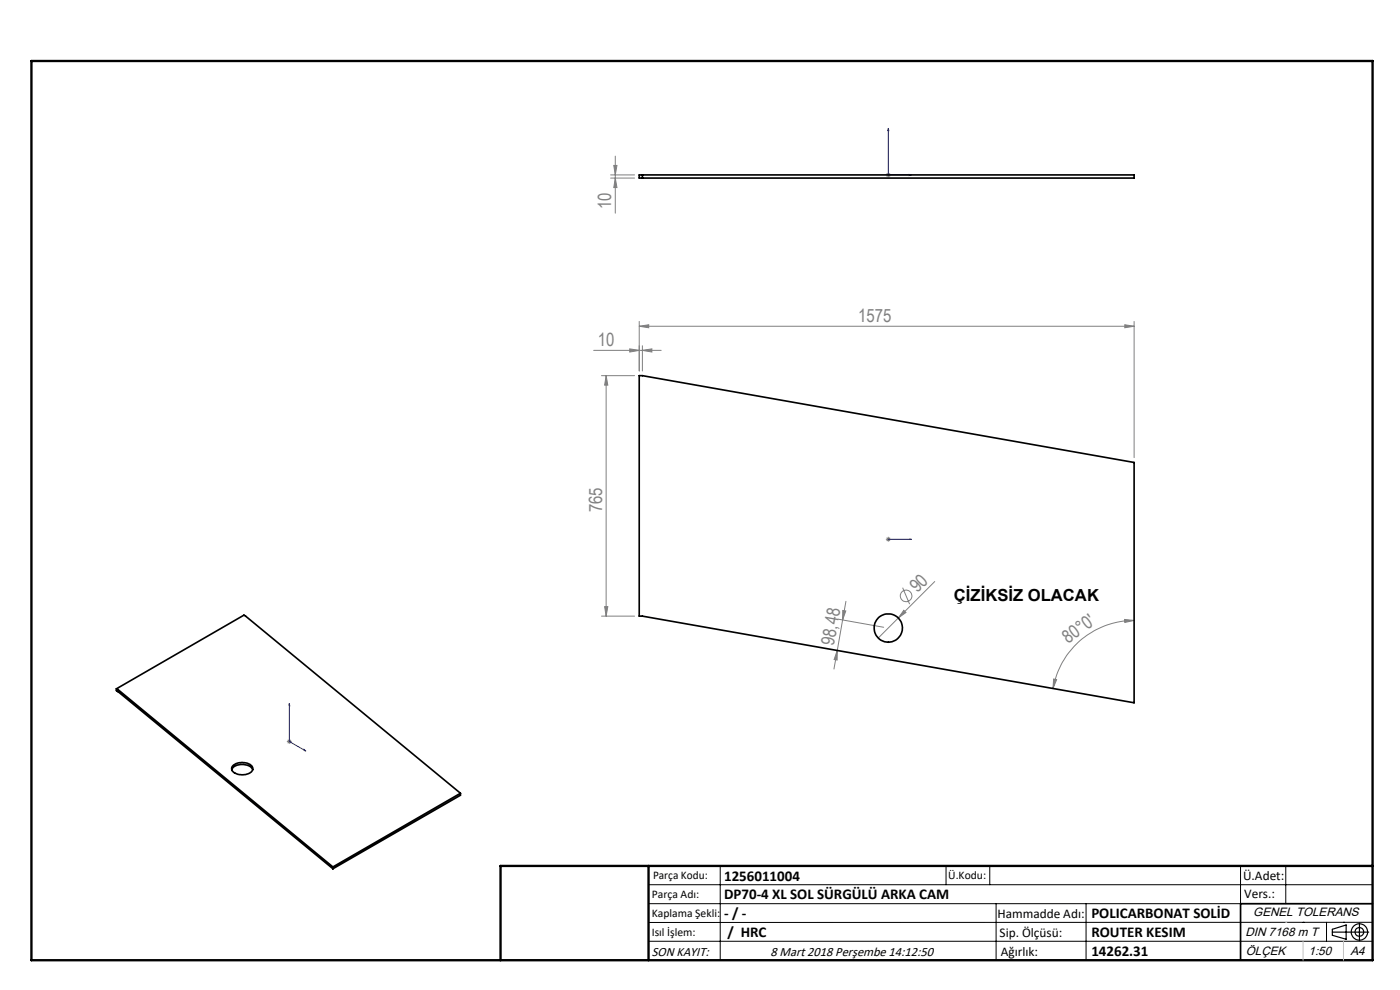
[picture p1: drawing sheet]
<svg xmlns="http://www.w3.org/2000/svg" width="297mm" height="210mm" viewBox="0 0 297 210" stroke-linecap="round" stroke-linejoin="round" font-family="sans-serif">
<g fill="none" stroke="#808080" stroke-width=".21">
<path d="M129.5 37.1h5.1M129.5 37.8h5.1M130.2 35.1h.7l-.4 2zM130.5 37.8l.4 2h-.7zM130.5 33.1v12.1M187.9 37.1h1M188.1 36.8l.7 .7M188.5 36.6v1M188.8 36.8l-.7 .7M125.9 74.3h14.4M127.6 79.7h7M128.6 79.7l.3 2h-.6z"/>
<path d="M128.6 79.7v51M133.6 74l2 .3-2 .4zM135.6 69.2l2-.3v.6zM135.6 68.2v10.5M135.6 69.2h105M136.3 74.3l2-.3v.7zM136.3 73.3v5.4M238.6 68.9l2 .3-2 .3zM240.6 68.2v28.9M187.9 114.4h1M188.1 114l.7 .8M188.5 113.9v1"/>
<path d="M188.8 114l-.7 .8M127.6 130.7h7M128.3 128.7h.6l-.3 2zM177.6 138v2l-.6-.1zM177.6 138l-.7 3.9M177.8 131.3l9.7 1.8M178.8 131.5l-1.2 6.5M178.8 129.5l.6 .1-.6 1.9zM179.5 127.6l-.7 3.9M191.5 124.7l1.5 3.5M191.7 129.5l.5 .4-1.6 1.2zM198.3 123.4l-12 12"/>
<path d="M238.6 131.4l2 .2-2 .4zM240.6 131.6a17.4 17.4 0 0 0-17.2 14.4M60.9 157.3h1M61 156.9l.7 .7M61.4 156.8v1M61.7 156.9l-.7 .7M223.5 144l.7 .2-.8 1.8z"/>
<circle cx="192.2" cy="126.4" r="1.23"/>
</g>
<g fill="none" stroke="#000" stroke-width=".25">
<path d="M282.6 197.7h7.8M282.6 197.1l3-.9v3l-3-.8zM288.4 195.8v3.8M106.2 203.7h185"/>
<circle cx="288.4" cy="197.7" r="1.74"/>
<circle cx="288.4" cy="197.7" r=".93"/>
</g>
<path d="M188.5 27.2l.1 .5h-.3zM188.5 27.2v9.9h4.9M192.9 37l.5 .1-.5 .1zM188.3 114.4h.3zM188.5 114.4h.1M188.5 114.4h4.9M193.4 114.4h-.5h.5M61.4 149.2l.1 .5-.2-.1zM61.4 149.2v8.1l3.5 2M64.5 159l.4 .3-.4-.1z" fill="none" stroke="#00f" stroke-width=".21"/>
<g fill="none" stroke="#000" stroke-width=".21">
<path d="M137.6 187.7h153.6M137.6 191.7h153.6M137.6 199.7h153.6M152.8 183.7v20M200.7 183.7v4M210 183.7v4M211.3 191.7v12M230.4 191.7v12M263.2 183.7v20M272.8 183.7v8M276.4 195.6h.1M281.4 195.6v4.1"/>
<path d="M285 195.6h.1M291.2 195.6l-153.6 .1"/>
</g>
<path d="M291.2 191.7h-28v12" fill="none" stroke="#000" stroke-width=".35"/>
<path d="M6.7 12.9h284.5v190.8h-284.5zM137.6 183.7v20M291.2 183.7h-185v20" fill="none" stroke="#000" stroke-width=".5"/>
<path d="M276.4 199.7v4M285 199.7v4" fill="none" stroke="#c0c0c0" stroke-width=".21"/>
<path d="M272.8 195.6h.1" fill="none" stroke="#c0c0c0" stroke-width=".25"/>
<g fill="#00f">
<path d="M192.9 114.4h.5zM188.3 114.4h.3z"/>
<path d="M192.9 37l.5 .1-.5 .1zM188.5 27.2l.1 .5h-.3z"/>
<path d="M64.5 159l.4 .3-.4-.1zM61.4 149.2l.1 .5-.2-.1z"/>
</g>
<g fill="#808080">
<path d="M191.7 129.5l.5 .4-1.6 1.2z"/>
<path d="M133.6 74l2 .3-2 .4zM136.3 74.3l2-.3v.7z"/>
<path d="M135.6 69.2l2-.3v.6zM238.6 68.9l2 .3-2 .3z"/>
<path d="M238.6 131.4l2 .2-2 .4zM223.5 144l.7 .2-.8 1.8z"/>
<path d="M178.8 129.5l.6 .1-.6 1.9zM177.6 138v2l-.6-.1z"/>
<path d="M128.3 128.7h.6l-.3 2zM128.6 79.7l.3 2h-.6z"/>
<path d="M130.2 35.1h.7l-.4 2zM130.5 37.8l.4 2h-.7z"/>
</g>
<g fill="none" stroke="#000" stroke-width=".35">
<path d="M135.6 37.1h105v.7h-105zM136.3 37.1v.7M135.6 79.7h.7l104.3 18.4v51l-104.3-18.4h-.7zM24.7 146.1l.3 .2M24.7 146.1l27.1-15.6 45.9 37.8M24.7 146.1v.4l.3 .2M25 146.3l45.6 37.6M25 146.7l45.6 37.6M25 146.3v.4M49.2 163.3a2.8 2.8 0 0 1 3.7-.8l.7 .8M49.4 162.5a3 3 0 0 1 4.1 .2 1.18 1.18 0 0 1-1.1 1.5 2.64 2.64 0 0 1-3.2-.9l-.1-.4zM97.7 168.3l-27.1 15.6"/>
<path d="M97.7 168.3v.4l-27.1 15.6M70.6 183.9v.4"/>
<circle cx="188.4" cy="133.2" r="3"/>
</g>
<g font-size="3.9" fill="#808080">
<text x="129.7" y="44.3" transform="rotate(-90 129.7 44.3)">10</text>
<text x="182.1" y="68.3">1575</text>
<text x="126.9" y="73.5">10</text>
<text x="127.8" y="108.7" transform="rotate(-90 127.8 108.7)">765</text>
<text x="194.6" y="125.9" transform="rotate(-45 194.6 125.9)">90</text>
<text x="176.9" y="137" transform="rotate(-80 176.9 137)">98,48</text>
<text x="226.6" y="136.6" transform="rotate(-37 226.6 136.6)">80°0'</text>
</g>
<text font-size="3.5" x="202.4" y="127.4">ÇİZİKSİZ OLACAK</text>
<g font-size="3.2">
<text x="153.6" y="190.8">DP70-4 XL SOL SÜRGÜLÜ ARKA CAM</text>
<text x="153.6" y="186.8">1256011004</text>
<text x="153.6" y="194.8">- / -</text>
<text x="231.5" y="194.8">POLICARBONAT SOLİD</text>
<text x="154.3" y="198.8">/ HRC</text>
<text x="231.5" y="198.7">ROUTER KESIM</text>
<text x="231.5" y="202.8">14262.31</text>
</g>
<g font-size="2.8">
<text x="263.7" y="186.7">Ü.Adet:</text>
<text x="263.9" y="190.5">Vers.:</text>
<text x="211.6" y="194.8">Hammadde Adı:</text>
<text x="138.3" y="202.8">SON KAYIT:</text>
<text x="163.4" y="202.8">8 Mart 2018 Perşembe 14:12:50</text>
<text x="212.1" y="198.7">Sip. Ölçüsü:</text>
<text x="212.3" y="202.7">Ağırlık:</text>
</g>
<g font-size="2.6">
<text x="265.9" y="194.4">GENEL TOLERANS</text>
<text x="264.2" y="198.5">DIN 7168 m T</text>
<text x="264.3" y="202.6">ÖLÇEK</text>
<text x="277.6" y="202.6">1:50</text>
<text x="286.5" y="202.6">A4</text>
</g>
<g font-size="2.5">
<text x="138.3" y="190.5">Parça Adı:</text>
<text x="138.5" y="186.5">Parça Kodu:</text>
<text x="201.2" y="186.5">Ü.Kodu:</text>
<text x="138.3" y="194.5">Kaplama Şekli:</text>
<text x="138.3" y="198.6">Isıl İşlem:</text>
</g>
</svg>
